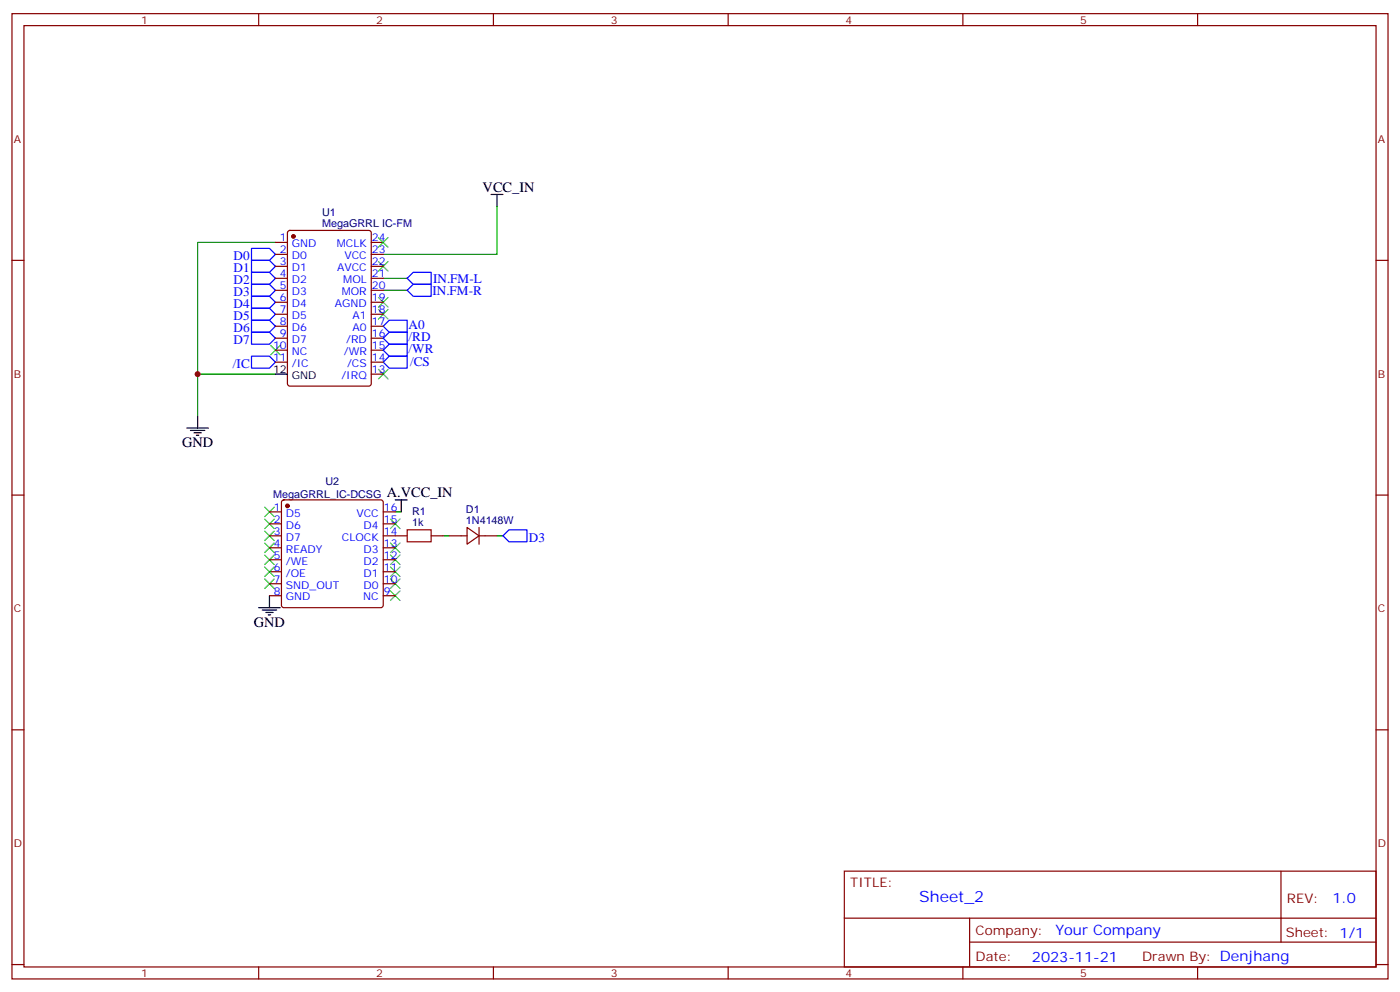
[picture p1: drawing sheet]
<svg xmlns="http://www.w3.org/2000/svg" width="412mm" height="292mm" viewBox="0 0 412 292" stroke-linecap="round" stroke-linejoin="round" font-family="sans-serif">
<g fill="none" stroke="#870000" stroke-width=".35">
<path d="M3.5 4h405.4v284.4h-405.4zM7.1 7.5h398.2v277.3h-398.2zM76.2 4v3.5M145.3 4v3.5M214.5 4v3.5M283.6 4v3.5M352.8 4v3.5M3.5 76.7h3.6M81.1 71.4h3.6M81.1 74.9h3.6M81.1 78.5h3.6M84.9 68.1l.5-.2h23.3l.6 .4 .1 44.7-.5 .7h-23.5l-.7-.4v-44.7z"/>
<path d="M109.4 71.4h3.5M109.4 74.9h3.5M109.4 78.5h3.5M405.3 76.7h3.6M81.1 82h3.6M81.1 85.5h3.6M81.1 89h3.6M81.1 92.6h3.6M81.1 96.1h3.6M81.1 99.6h3.6M109.4 82h3.5M109.4 85.5h3.5"/>
<path d="M109.4 89h3.5M109.4 92.6h3.5M109.4 96.1h3.5M109.4 99.6h3.5M81.1 103.2h3.6M81.1 106.7h3.6M109.4 103.2h3.5M109.4 106.7h3.5M109.4 110.2h3.5M3.5 145.8h3.6M79.4 157.8h3.5M79.4 150.8h3.5"/>
<path d="M79.4 154.3h3.5M83.1 147.5l.5-.3h28.6l.5 .3 .2 .5v30.3l-.2 .5-.5 .2h-28.6l-.5-.2-.2-.5v-30.3zM112.9 157.8h7M112.9 150.8h3.5M112.9 154.3h3.5M127 157.8h3.5M132.3 157.8h5.3M137.6 155.4l3.5 2.4-3.5 2.5zM141.1 157.8h5.3M141.1 155.4v4.9M405.3 145.8h3.6M79.4 161.4h3.5"/>
<path d="M79.4 164.9h3.5M79.4 168.4h3.5M79.4 171.9h3.5M79.4 175.5h3.5M112.9 161.4h3.5M112.9 164.9h3.5M112.9 168.4h3.5M112.9 171.9h3.5M112.9 175.5h3.5M3.5 215h3.6M405.3 215h3.6M248.7 256.6h156.6v28.2h-156.6z"/>
<path d="M377.3 256.6v20.9M248.7 270.5h156.5M285.6 277.5h119.6M285.6 270.5v14.1M3.5 284.1h3.6M76.2 284.8v3.6M145.3 284.8v3.6M214.5 284.8v3.6M283.6 284.8v3.6M352.8 284.8v3.6M405.3 284.1h3.6"/>
</g>
<g fill="none" stroke="#3c3" stroke-width=".35">
<path d="M111.5 77l2.8 2.9M111.5 70l2.8 2.8M114.3 77l-2.8 2.9M114.3 70l-2.8 2.8M111.5 91.2l2.8 2.8M111.5 87.6l2.8 2.9M114.3 91.2l-2.8 2.8M114.3 87.6l-2.8 2.9M79.7 101.7l2.8 2.9M82.5 101.7l-2.8 2.9M111.5 108.8l2.8 2.8M114.3 108.8l-2.8 2.8"/>
<path d="M78 159.9l2.8 2.9M78 156.4l2.8 2.8M78 152.9l2.8 2.8M78 149.4l2.8 2.8M80.8 159.9l-2.8 2.9M80.8 156.4l-2.8 2.8M80.8 152.9l-2.8 2.8M80.8 149.4l-2.8 2.8M115 159.9l2.8 2.9M115 152.9l2.8 2.8M117.8 159.9l-2.8 2.9M117.8 152.9l-2.8 2.8"/>
<path d="M78 170.5l2.8 2.9M78 163.5l2.8 2.8M78 167l2.8 2.8M80.8 170.5l-2.8 2.9M80.8 163.5l-2.8 2.8M80.8 167l-2.8 2.8M115 174.1l2.8 2.8M115 170.5l2.8 2.9M115 167l2.8 2.8M115 163.5l2.8 2.8M117.8 174.1l-2.8 2.8M117.8 170.5l-2.8 2.9"/>
<path d="M117.8 167l-2.8 2.8M117.8 163.5l-2.8 2.8"/>
</g>
<path d="M81.1 71.4h-22.9v38.8M146.4 60.8v14.1h-33.5M112.9 82h7M112.9 85.5h7M81.1 110.2h-22.9v12.4M116.4 150.8h1.8M130.5 157.8h1.8M146.4 157.8h1.8" fill="none" stroke="#008700" stroke-width=".35"/>
<g fill="none" stroke="#00f" stroke-width=".35">
<path d="M74.1 76.7h5.3l1.7 1.8-1.7 1.7h-5.3zM74.1 73.2h5.3l1.7 1.7-1.7 1.8h-5.3zM74.1 97.9h5.3l1.7 1.7-1.7 1.8h-5.3zM74.1 94.3h5.3l1.7 1.8-1.7 1.8h-5.3zM74.1 90.8h5.3l1.7 1.8-1.7 1.7h-5.3zM74.1 87.3h5.3l1.7 1.7-1.7 1.8h-5.3zM74.1 83.7h5.3l1.7 1.8-1.7 1.8h-5.3zM74.1 80.2h5.3l1.7 1.8-1.7 1.7h-5.3zM112.9 96.1l1.8-1.8h5.2v3.6h-5.2zM112.9 99.6l1.8-1.7h5.2v3.5h-5.2zM119.9 85.5l1.8-1.8h5.3v3.6h-5.3zM119.9 82l1.8-1.8h5.3v3.5h-5.3z"/>
<path d="M74.1 104.9h5.3l1.7 1.8-1.7 1.7h-5.3zM112.9 106.7l1.8-1.8h5.2v3.5h-5.2zM112.9 103.2l1.8-1.8h5.2v3.5h-5.2zM149.9 156.1h5.3v3.5h-5.3l-1.7-1.8z"/>
</g>
<path d="M119.9 156.1h7.1v3.5h-7.1z" fill="none" stroke="#a10000" stroke-width=".35"/>
<g fill="none" stroke="#000" stroke-width=".35">
<path d="M144.6 57.3h3.6M146.4 57.3v3.5M81.1 110.2h3.6M55 126.1h6.4M56.1 126.8h4.2M57.1 127.5h2.2M57.9 128.2h.7M58.2 122.6v3.5M116.4 147.2h3.5M118.2 147.2v3.6M76.2 179h6.3M77.3 179.7h4.2"/>
<path d="M79.4 175.5v3.5M78.3 180.4h2.1M79 181.1h.7"/>
</g>
<g fill="#870000" stroke="#870000" stroke-width=".35">
<circle cx="84.7" cy="149" r=".53"/>
<circle cx="86.4" cy="69.6" r=".53"/>
</g>
<circle cx="58.2" cy="110.2" r=".88" fill="#c00"/>
<text font-size="4.6" fill="#00f" x="270.8" y="265.6">Sheet_2</text>
<g font-size="4.2">
<text x="142.2" y="56.6">VCC_IN</text>
<text x="53.6" y="131.7">GND</text>
<text x="113.9" y="146.5">A.VCC_IN</text>
<text x="74.8" y="184.6">GND</text>
</g>
<g font-size="4.2" fill="#00f">
<text x="392.5" y="265.9">1.0</text>
<text x="310.9" y="275.4">Your Company</text>
<text x="304" y="283.2">2023-11-21</text>
</g>
<g font-size="3.9" fill="#00f">
<text x="68.8" y="76.7">D0</text>
<text x="68.8" y="83.7">D2</text>
<text x="68.8" y="80.2">D1</text>
<text x="127.6" y="83.3">IN.FM-L</text>
<text x="68.8" y="87.3">D3</text>
<text x="127.4" y="86.9">IN.FM-R</text>
<text x="68.8" y="94.3">D5</text>
<text x="68.8" y="90.8">D4</text>
<text x="68.8" y="101.4">D7</text>
<text x="68.8" y="97.9">D6</text>
<text x="120.4" y="96.8">A0</text>
<text x="120.4" y="100.3">/RD</text>
<text x="120.4" y="103.9">/WR</text>
<text x="120.8" y="107.9">/CS</text>
<text x="68.6" y="108.4">/IC</text>
<text x="155.8" y="159.6">D3</text>
</g>
<g font-size="3.9" fill="#800">
<text x="250.5" y="261.2">TITLE:</text>
<text x="379.1" y="265.9">REV:</text>
<text x="287.4" y="275.4">Company:</text>
<text x="378.7" y="276">Sheet: 1/1</text>
<text x="287.4" y="283.1">Date:</text>
<text x="336.4" y="283.2">Drawn By: Denjhang</text>
</g>
<g font-size="3.2" fill="#800">
<text x="41.6" y="7">1</text>
<text x="110.8" y="7">2</text>
<text x="179.9" y="7">3</text>
<text x="249.1" y="7">4</text>
<text x="318.2" y="7">5</text>
<text x="4.1" y="42.1">A</text>
<text x="405.9" y="42.1">A</text>
<text x="4.1" y="111.3">B</text>
<text x="405.9" y="111.3">B</text>
<text x="4.1" y="180.4">C</text>
<text x="405.9" y="180.4">C</text>
<text x="4.1" y="249.6">D</text>
<text x="405.9" y="249.6">D</text>
<text x="41.6" y="287.8">1</text>
<text x="110.8" y="287.8">2</text>
<text x="179.9" y="287.8">3</text>
<text x="249.1" y="287.8">4</text>
<text x="318.2" y="287.8">5</text>
</g>
<g font-size="3.2" fill="#000080">
<text x="94.9" y="63.6">U1</text>
<text x="94.9" y="66.7">MegaGRRL IC-FM</text>
<text x="95.9" y="142.9">U2</text>
<text x="80.5" y="146.7">MegaGRRL_IC-DCSG</text>
<text x="121.4" y="155">1k</text>
<text x="121.4" y="151.8">R1</text>
<text x="137.2" y="154.3">1N4148W</text>
<text x="137.2" y="151.1">D1</text>
</g>
<g font-size="3.2" fill="#00f">
<text x="82.5" y="71">1</text>
<text x="109.5" y="71">24</text>
<text x="82.5" y="74.6">2</text>
<text x="86" y="72.8">GND</text>
<text x="86" y="76.3">D0</text>
<text x="99.2" y="72.8">MCLK</text>
<text x="101.5" y="76.3">VCC</text>
<text x="109.5" y="74.6">23</text>
<text x="82.5" y="78.1">3</text>
<text x="82.5" y="81.6">4</text>
<text x="86" y="79.9">D1</text>
<text x="86" y="83.4">D2</text>
<text x="99.3" y="79.9">AVCC</text>
<text x="101.1" y="83.4">MOL</text>
<text x="109.5" y="81.6">21</text>
<text x="109.5" y="78.1">22</text>
<text x="82.5" y="85.2">5</text>
<text x="82.5" y="88.7">6</text>
<text x="86" y="86.9">D3</text>
<text x="100.7" y="86.9">MOR</text>
<text x="109.5" y="88.7">19</text>
<text x="109.5" y="85.2">20</text>
<text x="82.5" y="92.2">7</text>
<text x="82.5" y="95.7">8</text>
<text x="86" y="90.5">D4</text>
<text x="86" y="94">D5</text>
<text x="98.6" y="90.5">AGND</text>
<text x="103.9" y="94">A1</text>
<text x="109.5" y="95.7">17</text>
<text x="109.5" y="92.2">18</text>
<text x="82.5" y="99.3">9</text>
<text x="86" y="97.5">D6</text>
<text x="86" y="101">D7</text>
<text x="102" y="101">/RD</text>
<text x="103.9" y="97.5">A0</text>
<text x="109.5" y="99.3">16</text>
<text x="80.5" y="102.8">10</text>
<text x="80.5" y="106.3">11</text>
<text x="86" y="104.6">NC</text>
<text x="101.3" y="104.6">/WR</text>
<text x="109.5" y="106.3">14</text>
<text x="109.5" y="102.8">15</text>
<text x="86" y="108.1">/IC</text>
<text x="100.6" y="111.6">/IRQ</text>
<text x="102.2" y="108.1">/CS</text>
<text x="109.5" y="109.9">13</text>
<text x="80.7" y="150.4">1</text>
<text x="80.7" y="154">2</text>
<text x="84.2" y="152.2">D5</text>
<text x="84.2" y="155.7">D6</text>
<text x="105" y="152.2">VCC</text>
<text x="107.1" y="155.7">D4</text>
<text x="113.1" y="154">15</text>
<text x="113.1" y="150.4">16</text>
<text x="80.7" y="157.5">3</text>
<text x="80.7" y="161">4</text>
<text x="84.2" y="159.2">D7</text>
<text x="100.7" y="159.2">CLOCK</text>
<text x="113.1" y="161">13</text>
<text x="113.1" y="157.5">14</text>
<text x="80.7" y="164.5">5</text>
<text x="84.2" y="162.8">READY</text>
<text x="84.2" y="166.3">/WE</text>
<text x="107.1" y="166.3">D2</text>
<text x="107.1" y="162.8">D3</text>
<text x="113.1" y="164.5">12</text>
<text x="80.7" y="168.1">6</text>
<text x="80.7" y="171.6">7</text>
<text x="84.2" y="169.8">/OE</text>
<text x="84.2" y="173.4">SND_OUT</text>
<text x="107.1" y="173.4">D0</text>
<text x="107.1" y="169.8">D1</text>
<text x="113.1" y="171.6">10</text>
<text x="113.1" y="168.1">11</text>
<text x="80.7" y="175.1">8</text>
<text x="84.2" y="176.9">GND</text>
<text x="107" y="176.9">NC</text>
<text x="113.1" y="175.1">9</text>
</g>
<g font-size="3.2">
<text x="80.5" y="109.9">12</text>
<text x="86" y="111.6">GND</text>
</g>
</svg>
